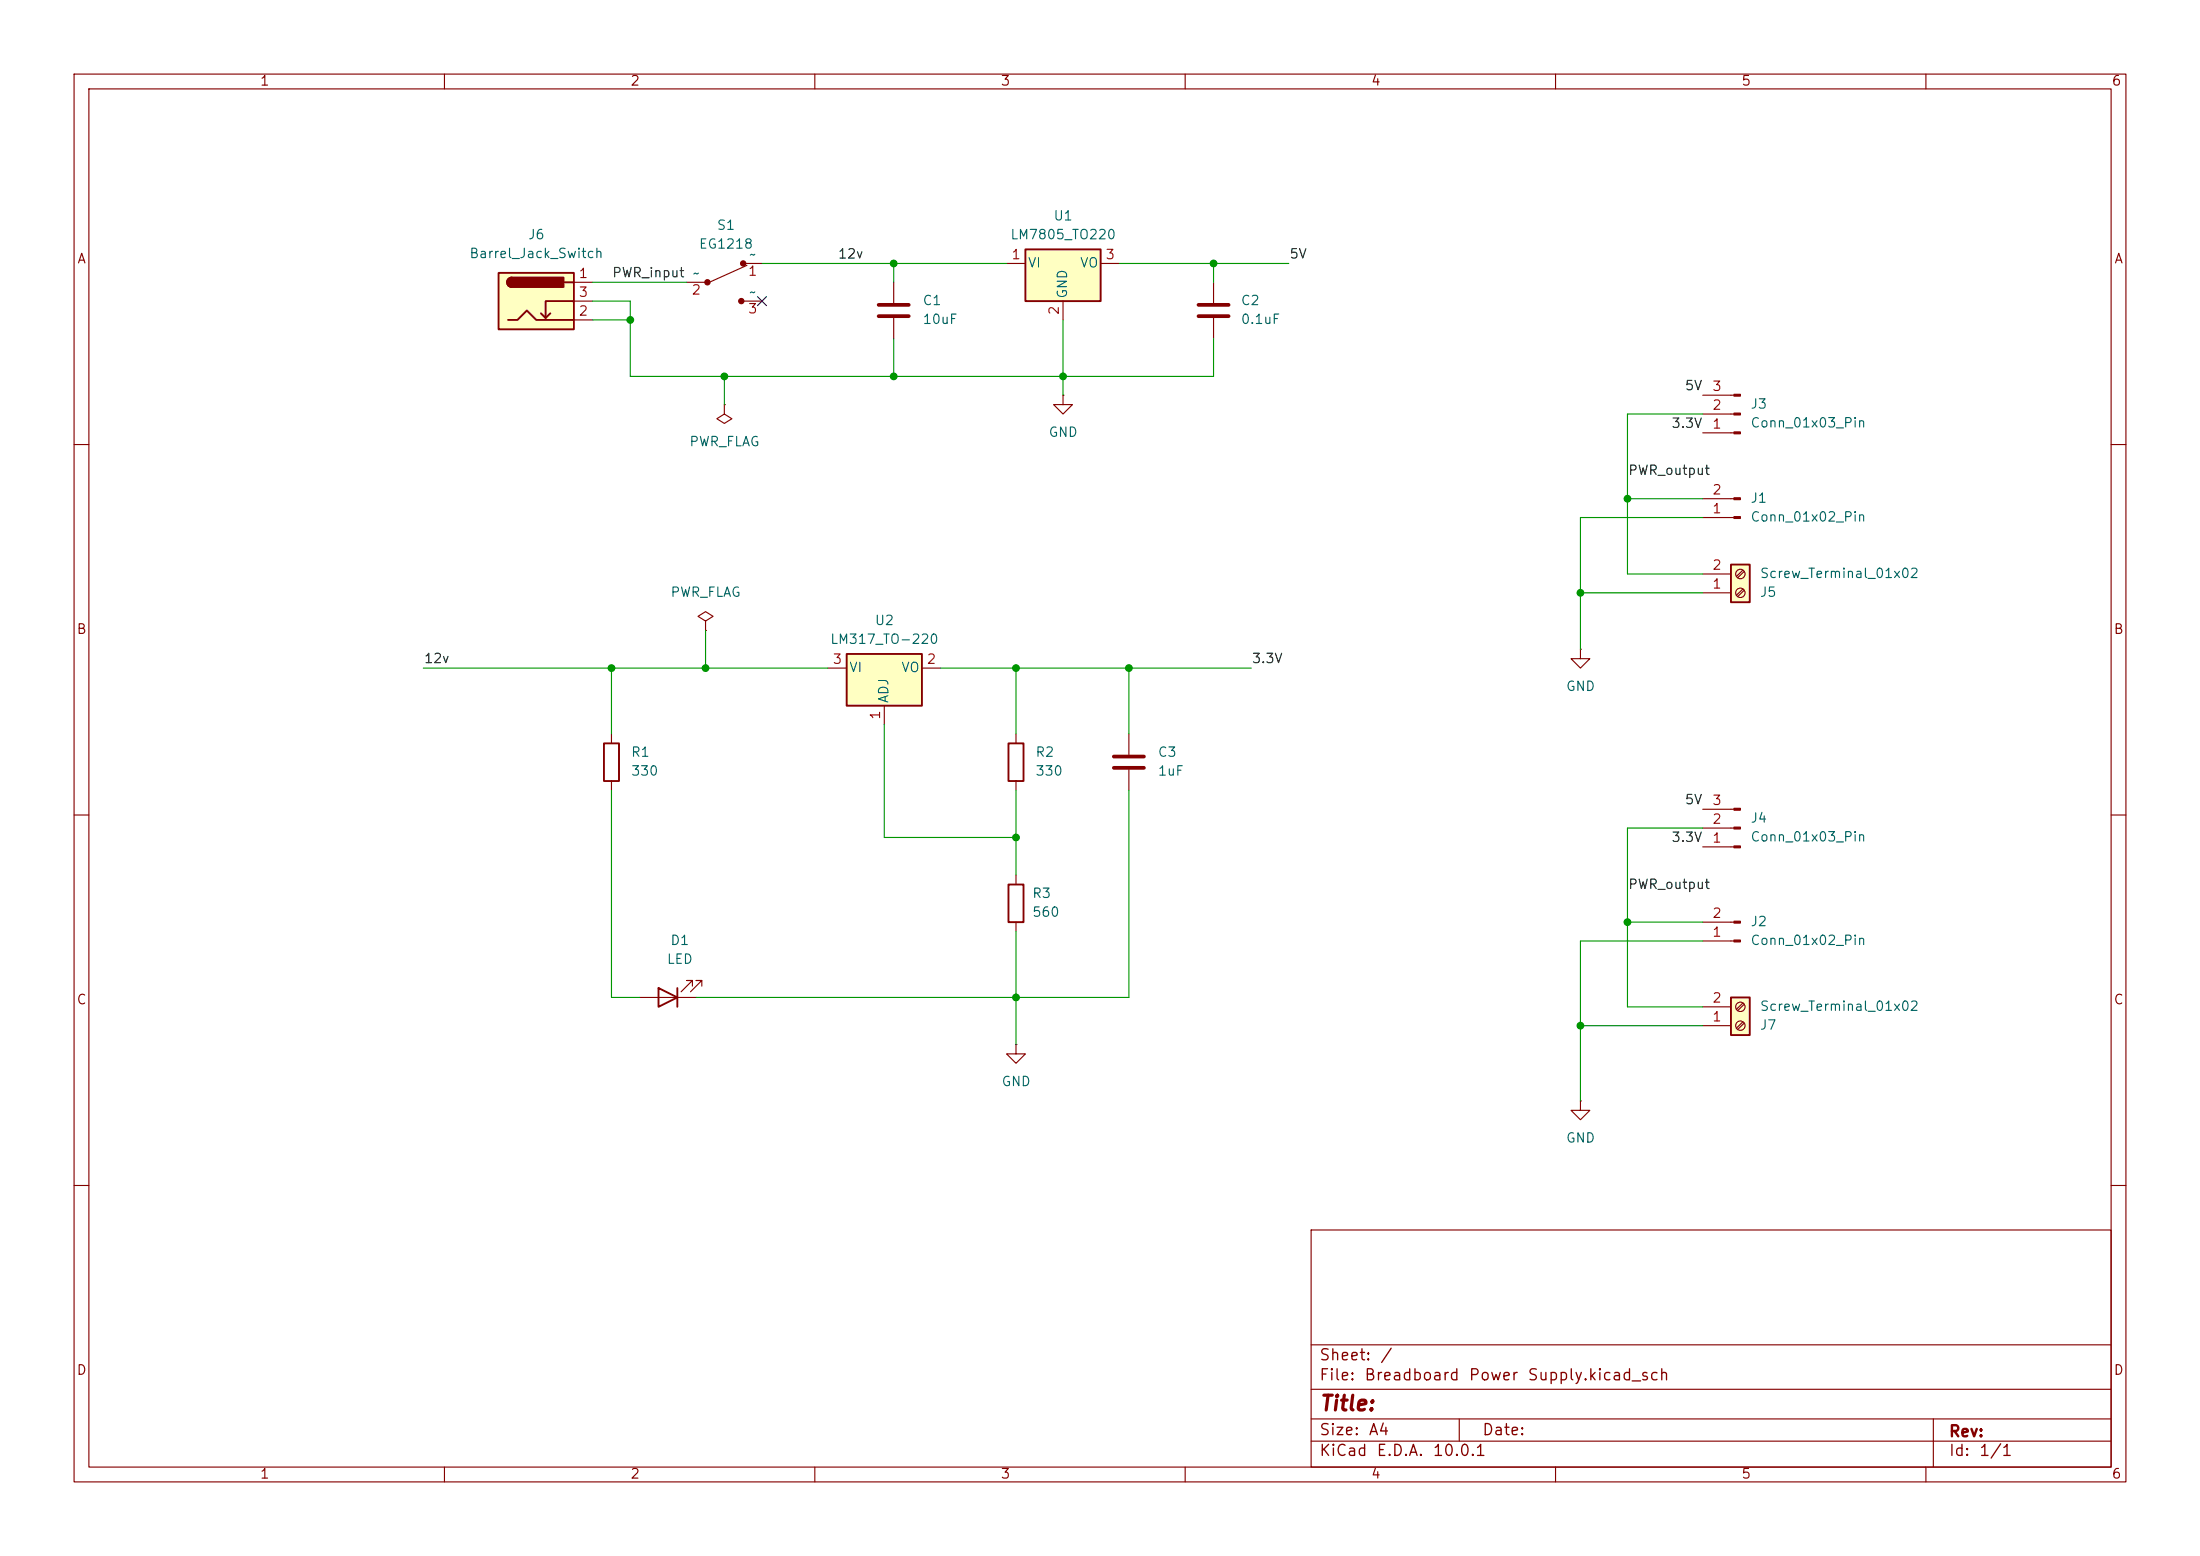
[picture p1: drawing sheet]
<svg xmlns="http://www.w3.org/2000/svg" width="297mm" height="210mm" viewBox="0 0 297 210" stroke-linecap="round" stroke-linejoin="round" font-family="sans-serif">
<g fill="none" stroke="#840000" stroke-width=".15">
<path d="M10 10h277v190h-277zM12 12h273v186h-273zM60 10v2M110 10v2M160 10v2M210 10v2M260 10v2M163.8 38.1v2.8M97.8 54.6v1.3l1 .6-1 .7-1-.7 1-.6M97.8 54.6h.1M143.5 53.3v1.3h1.3l-1.3 1.3-1.3-1.3h1.3M143.5 53.3h.1"/>
<path d="M163.8 42.9v2.8M10 60h2M285 60h2M82.5 99.1v1.2M137.2 99.1v1.2M10 110h2M82.5 105.4v1.3M137.2 105.4v1.3M285 110h2M86.4 134.6h7.6M93.5 133.1v-.8h-.8h.8l-1.6 1.6M94.7 133.1v-.8h-.7h.7l-1.5 1.6"/>
<path d="M229.9 127h4.2M229.9 124.5h4.2M213.4 148.6v1.3h1.2l-1.2 1.2-1.3-1.2h1.3M213.4 148.6h.1M10 160h2M177 166h108v32h-108zM285 160h2M60 198v2M110 198v2M160 198v2M177 194.5h108M177 191.5h108"/>
<path d="M177 187.5h108M177 181.5h108M197 191.5v3M210 198v2M260 198v2M261 191.5v6.5"/>
</g>
<path d="M81.5 100.3h2.1v5.1h-2.1zM136.1 100.3h2.1v5.1h-2.1zM88.9 133.4l2.5 1.2-2.5 1.3zM91.4 133.4v2.5" fill="none" stroke="#840000" stroke-width=".25"/>
<path d="M161.8 41.1h4.1M161.8 42.7h4.1" fill="none" stroke="#840000" stroke-width=".51"/>
<g fill="#840000" stroke="#840000" stroke-width=".15">
<path d="M234.1 126.9h.8v.2h-.8z"/>
<path d="M234.1 124.3h.8v.3h-.8z"/>
</g>
<path d="M233.7 134.6h2.5v5.1h-2.5z" fill="#ffffc2"/>
<path d="M233.7 134.6h2.5v5.1h-2.5z" fill="none" stroke="#840000" stroke-width=".25"/>
<g fill="none" stroke="#840000" stroke-width=".15">
<path d="M229.9 58.4h4.2M229.9 55.9h4.2M229.9 53.3h4.2M152.4 99.1v2.8M152.4 103.9v2.8M229.9 114.3h4.2M229.9 111.8h4.2M229.9 109.2h4.2M229.9 138.4h3.8M229.9 135.9h3.8M235.3 137.9l-.9 .9M235.3 135.4l-.9 .8"/>
<path d="M235.5 138.1l-.9 .8M235.5 135.6l-.9 .8M137.2 141v1.2h1.2l-1.2 1.3-1.3-1.3h1.3M137.2 141h.1"/>
<circle cx="234.9" cy="135.9" r=".63"/>
<circle cx="234.9" cy="138.4" r=".63"/>
</g>
<g fill="#840000" stroke="#840000" stroke-width=".15">
<path d="M234.1 114.2h.8v.2h-.8z"/>
<path d="M234.1 111.6h.8v.3h-.8z"/>
<path d="M234.1 109.1h.8v.2h-.8z"/>
<path d="M234.1 58.3h.8v.2h-.8z"/>
<path d="M234.1 55.8h.8v.2h-.8z"/>
<path d="M234.1 53.2h.8v.3h-.8z"/>
</g>
<path d="M150.4 102.1h4M150.4 103.6h4" fill="none" stroke="#840000" stroke-width=".51"/>
<path d="M138.4 33.7h10.2v6.9h-10.2z" fill="#ffffc2"/>
<path d="M138.4 33.7h10.2v6.9h-10.2z" fill="none" stroke="#840000" stroke-width=".25"/>
<path d="M135.9 35.6h2.5M148.6 35.6h2.5M143.5 40.6v2.6M229.9 69.9h4.2M229.9 67.3h4.2" fill="none" stroke="#840000" stroke-width=".15"/>
<g fill="#840000" stroke="#840000" stroke-width=".15">
<path d="M234.1 69.7h.8v.3h-.8z"/>
<path d="M234.1 67.2h.8v.2h-.8z"/>
</g>
<path d="M233.7 76.2h2.5v5.1h-2.5z" fill="#ffffc2"/>
<path d="M233.7 76.2h2.5v5.1h-2.5zM136.1 119.4h2.1v5.1h-2.1z" fill="none" stroke="#840000" stroke-width=".25"/>
<g fill="none" stroke="#840000" stroke-width=".15">
<path d="M92.7 38.1h2.5M100.3 35.6h2.6M100.8 35.8l-5 2.3M100.3 40.6h2.6M229.9 77.5h3.8M235.3 79.5l-.9 .8M235.3 77l-.9 .8M235.5 79.7l-.9 .8M235.5 77.1l-.9 .9M229.9 80h3.8M137.2 118.1v1.3M137.2 124.5v1.2"/>
<circle cx="234.9" cy="77.5" r=".63"/>
<circle cx="234.9" cy="80" r=".63"/>
</g>
<g fill="#840000" stroke="#840000" stroke-width=".15">
<circle cx="95.5" cy="38.1" r=".36"/>
<circle cx="100.1" cy="40.6" r=".36"/>
<circle cx="100.3" cy="35.6" r=".36"/>
</g>
<path d="M114.3 88.3h10.2v7h-10.2z" fill="#ffffc2"/>
<path d="M114.3 88.3h10.2v7h-10.2z" fill="none" stroke="#840000" stroke-width=".25"/>
<path d="M111.8 90.2h2.5M119.4 95.3v2.5M124.5 90.2h2.5M213.4 87.6v1.3h1.2l-1.2 1.3-1.3-1.3h1.3M213.4 87.6h.1" fill="none" stroke="#840000" stroke-width=".15"/>
<path d="M67.3 36.8h10.2v7.7h-10.2z" fill="#ffffc2"/>
<path d="M67.3 36.8h10.2v7.7h-10.2zM69.1 37.5a.64 .64 0 0 0-.6 .6 .64 .64 0 0 0 .6 .6M76.2 38.1h1.3M68.6 43.2h1.2l1.3-1.3 1.3 1.3h5.1M74.3 42.3l-.6 .6M77.5 40.6h-3.8v2.3l-.7-.6" fill="none" stroke="#840000" stroke-width=".25"/>
<g fill="#840000" stroke="#840000" stroke-width=".25">
<path d="M68.6 37.7l.5-.2v1.2a.63 .63 0 0 1-.6-.4 .63 .63 0 0 1 .1-.6z"/>
<path d="M69.1 37.5h7v1.2h-7z"/>
</g>
<path d="M77.5 38.1h2.5M120.6 38.1v2.8M77.5 43.2h2.5M77.5 40.6h2.5M120.6 42.9v2.8M95.2 83.8l1.1-.6-1.1-.6-1 .6 1 .6v1.3M95.2 85.1h.1" fill="none" stroke="#840000" stroke-width=".15"/>
<path d="M118.6 41.1h4.1M118.6 42.7h4.1" fill="none" stroke="#840000" stroke-width=".51"/>
<g fill="none" stroke="#009600" stroke-width=".15">
<path d="M80 38.1h12.7M102.9 35.6h33M120.6 35.6v2.5M151.1 35.6h22.9M163.8 35.6v2.5M80 40.6h5.1v10.2h78.7v-5.1M80 43.2h5.1M97.8 50.8v3.8M120.6 45.7v5.1M143.5 43.2v10.1M229.9 55.9h-10.2v21.6h10.2M219.7 67.3h10.2"/>
<path d="M229.9 69.9h-16.5v17.7M57.1 90.2h54.7M82.5 90.2v8.9M95.2 85.1v5.1M119.4 97.8v15.2h17.8M127 90.2h41.9M137.2 90.2v8.9M152.4 90.2v8.9M213.4 80h16.5M82.5 106.7v27.9h3.9M137.2 106.7v11.4M152.4 106.7v27.9h-58.4"/>
<path d="M229.9 111.8h-10.2v24.1h10.2M137.2 125.7v15.3M213.4 138.4h16.5M219.7 124.5h10.2M229.9 127h-16.5v21.6"/>
</g>
<path d="M102.3 40l1.2 1.2M103.5 40l-1.2 1.2" fill="none" stroke="#000084" stroke-width=".15"/>
<g fill="#009600" stroke="#009600" stroke-width=".14">
<circle cx="219.7" cy="67.3" r=".46"/>
<circle cx="163.8" cy="35.6" r=".46"/>
<circle cx="143.5" cy="50.8" r=".46"/>
<circle cx="213.4" cy="80" r=".46"/>
<circle cx="152.4" cy="90.2" r=".46"/>
<circle cx="82.5" cy="90.2" r=".46"/>
<circle cx="120.6" cy="50.8" r=".46"/>
<circle cx="120.6" cy="35.6" r=".46"/>
<circle cx="97.8" cy="50.8" r=".46"/>
<circle cx="137.2" cy="90.2" r=".46"/>
<circle cx="137.2" cy="113" r=".46"/>
<circle cx="85.1" cy="43.2" r=".46"/>
<circle cx="95.2" cy="90.2" r=".46"/>
<circle cx="213.4" cy="138.4" r=".46"/>
<circle cx="219.7" cy="124.5" r=".46"/>
<circle cx="137.2" cy="134.6" r=".46"/>
</g>
<text font-size="2" fill="#840000" x="178" y="190.9">Title:</text>
<g font-size="1.5" fill="#840000">
<text x="178" y="184">Sheet:</text>
<text x="186.2" y="184">/</text>
<text x="178" y="186.7">File:</text>
<text x="184.1" y="186.7">Breadboard</text>
<text x="198.2" y="186.7">Power</text>
<text x="206.1" y="186.7">Supply.kicad_sch</text>
<text x="178" y="196.9">KiCad</text>
<text x="178" y="194.1">Size:</text>
<text x="184.7" y="194.1">A4</text>
<text x="185.7" y="196.9">E.D.A.</text>
<text x="193.3" y="196.9">10.0.1</text>
<text x="200" y="194.1">Date:</text>
<text x="263" y="194.3">Rev:</text>
<text x="263" y="196.9">Id:</text>
<text x="267.1" y="196.9">1/1</text>
</g>
<g font-size="1.3" fill="#840000">
<text x="35" y="11.9">1</text>
<text x="85" y="11.9">2</text>
<text x="135" y="11.9">3</text>
<text x="185" y="11.9">4</text>
<text x="235" y="11.9">5</text>
<text x="285" y="11.9">6</text>
<text x="10.3" y="35.9">A</text>
<text x="285.3" y="35.9">A</text>
<text x="10.3" y="85.9">B</text>
<text x="285.3" y="85.9">B</text>
<text x="10.3" y="135.9">C</text>
<text x="285.3" y="135.9">C</text>
<text x="10.3" y="185.9">D</text>
<text x="285.3" y="185.9">D</text>
<text x="35" y="199.9">1</text>
<text x="85" y="199.9">2</text>
<text x="135" y="199.9">3</text>
<text x="185" y="199.9">4</text>
<text x="235" y="199.9">5</text>
<text x="285" y="199.9">6</text>
</g>
<g font-size="1.3" fill="#006464">
<text x="63.3" y="35.2">Barrel_Jack_Switch</text>
<text x="71.2" y="32.6">J6</text>
<text x="94.3" y="33.9">EG1218</text>
<text x="96.7" y="31.3">S1</text>
<text x="101" y="35.3">~</text>
<text x="136.3" y="32.6">LM7805_TO220</text>
<text x="142.1" y="30.1">U1</text>
<text x="93.4" y="37.8">~</text>
<text x="101" y="40.4">~</text>
<text x="124.5" y="41.5">C1</text>
<text x="138.7" y="36.4">VI</text>
<text x="144.4" y="40.4" transform="rotate(-90 144.4 40.4)">GND</text>
<text x="145.7" y="36.4">VO</text>
<text x="167.4" y="41.5">C2</text>
<text x="124.5" y="44">10uF</text>
<text x="167.4" y="44">0.1uF</text>
<text x="141.5" y="59.3">GND</text>
<text x="236.2" y="55.5">J3</text>
<text x="236.2" y="58">Conn_01x03_Pin</text>
<text x="93" y="60.6">PWR_FLAG</text>
<text x="236.2" y="68.2">J1</text>
<text x="236.2" y="70.7">Conn_01x02_Pin</text>
<text x="90.4" y="80.9">PWR_FLAG</text>
<text x="237.5" y="80.9">J5</text>
<text x="237.5" y="78.3">Screw_Terminal_01x02</text>
<text x="112" y="87.2">LM317_TO-220</text>
<text x="118" y="84.7">U2</text>
<text x="114.6" y="91">VI</text>
<text x="120.2" y="95" transform="rotate(-90 120.2 95)">ADJ</text>
<text x="121.6" y="91">VO</text>
<text x="211.3" y="93.6">GND</text>
<text x="85.1" y="102.5">R1</text>
<text x="85.1" y="105">330</text>
<text x="139.7" y="102.5">R2</text>
<text x="139.7" y="105">330</text>
<text x="156.2" y="102.5">C3</text>
<text x="156.2" y="105">1uF</text>
<text x="236.2" y="111.4">J4</text>
<text x="236.2" y="113.9">Conn_01x03_Pin</text>
<text x="139.3" y="121.5">R3</text>
<text x="139.3" y="124.1">560</text>
<text x="236.2" y="125.3">J2</text>
<text x="89.9" y="130.4">LED</text>
<text x="90.4" y="127.9">D1</text>
<text x="236.2" y="127.9">Conn_01x02_Pin</text>
<text x="237.5" y="136.8">Screw_Terminal_01x02</text>
<text x="237.5" y="139.3">J7</text>
<text x="135.1" y="146.9">GND</text>
<text x="211.3" y="154.5">GND</text>
</g>
<g font-size="1.3" fill="#0f0f0f">
<text x="113" y="35.2">12v</text>
<text x="174" y="35.2">5V</text>
<text x="82.5" y="37.8">PWR_input</text>
<text x="227.4" y="53">5V</text>
<text x="225.6" y="58.1">3.3V</text>
<text x="219.7" y="64.4">PWR_output</text>
<text x="57.1" y="89.8">12v</text>
<text x="168.9" y="89.8">3.3V</text>
<text x="225.6" y="114">3.3V</text>
<text x="227.4" y="108.9">5V</text>
<text x="219.7" y="120.3">PWR_output</text>
</g>
<g font-size="1.3" fill="#a90000">
<text x="136.5" y="35.3">1</text>
<text x="149.2" y="35.3">3</text>
<text x="78" y="37.8">1</text>
<text x="78" y="40.4">3</text>
<text x="93.3" y="40.1">2</text>
<text x="100.9" y="37.5">1</text>
<text x="78" y="42.9">2</text>
<text x="100.9" y="42.6">3</text>
<text x="143.3" y="42.6" transform="rotate(-90 143.3 42.6)">2</text>
<text x="231.1" y="53.1">3</text>
<text x="231.1" y="58.2">1</text>
<text x="231.1" y="55.6">2</text>
<text x="231.1" y="69.6">1</text>
<text x="231.1" y="67.1">2</text>
<text x="231.1" y="77.2">2</text>
<text x="231.1" y="79.8">1</text>
<text x="112.3" y="89.9">3</text>
<text x="125" y="89.9">2</text>
<text x="119.1" y="97.2" transform="rotate(-90 119.1 97.2)">1</text>
<text x="231.1" y="111.5">2</text>
<text x="231.1" y="109">3</text>
<text x="231.1" y="114">1</text>
<text x="231.1" y="124.2">2</text>
<text x="231.1" y="126.7">1</text>
<text x="231.1" y="135.6">2</text>
<text x="231.1" y="138.2">1</text>
</g>
</svg>
